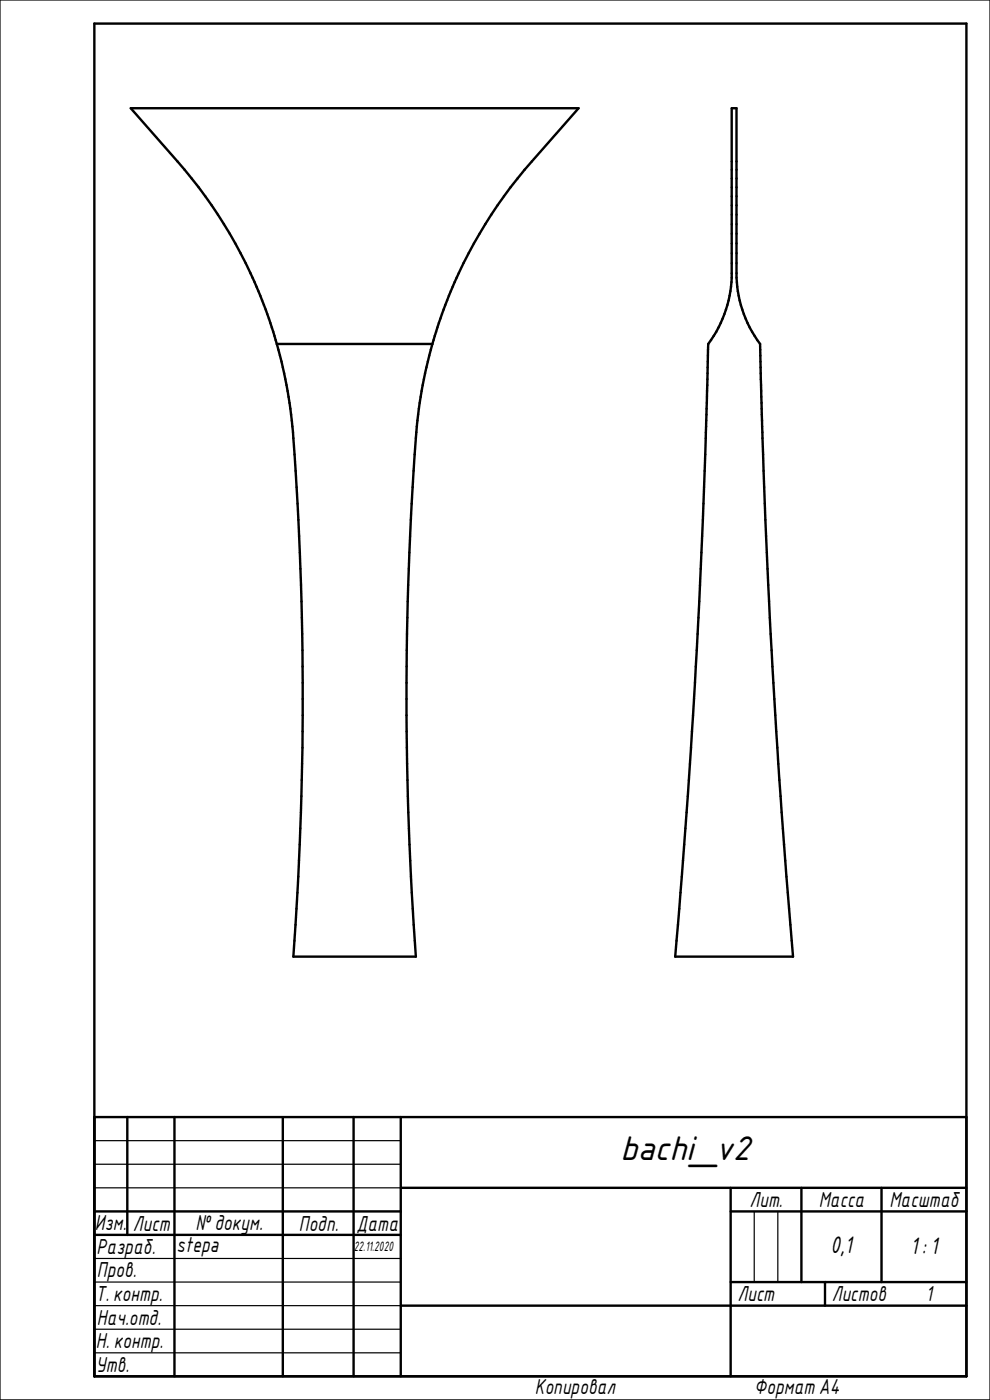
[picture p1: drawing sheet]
<svg xmlns="http://www.w3.org/2000/svg" width="210mm" height="297mm" viewBox="0 0 210 297" stroke-linecap="round" stroke-linejoin="round" font-family="sans-serif">
<g fill="none" stroke="#000" stroke-width=".51">
<path d="M20 5h185v287h-185zM155.2 23h1v35.9a25.4 25.4 0 0 0 5 14.1l.6 20a2066 2066 0 0 0 5 93l1.4 17h-25l1.9-23.8 1.7-24a2044.6 2044.6 0 0 0 2.8-58.8l.6-23.4a25.5 25.5 0 0 0 5-14.1zM58.7 73a102.5 102.5 0 0 1 3.8 23.4 762.7 762.7 0 0 1-.3 106.6h26a752.3 752.3 0 0 1 .3-113.8 100.7 100.7 0 0 1 3.2-16.2M58.7 73h33M58.7 73a100.1 100.1 0 0 0-21.1-38.8l-9.9-11.2h95l-9.9 11.2a99.8 99.8 0 0 0-21.1 38.8M20 237h185M27 237v25M37 237v55M60 237v55M75 237v55M85 237v55M20 257h65"/>
<path d="M85 252h120M155 257h50M155 252v40M170 252v20M187 252v20M20 262h65M85 277h120M155 272h50M175 272v5"/>
</g>
<path d="M0 0h210v297h-210zM20 242h65M20 247h65M20 252h65M160 257v15M165 257v15M20 267h65M20 272h65M20 277h65M20 282h65M20 287h65" fill="none" stroke="#000" stroke-width=".25"/>
<text font-size="7" x="131.6" y="246.2">bachi_v2</text>
<g font-size="4.9">
<text x="176.2" y="265.9">0,1</text>
<text x="193.2" y="266.1">1 : 1</text>
</g>
<g font-size="4.4">
<text x="159" y="256.1">Лит.</text>
<text x="173.7" y="256.1">Масса</text>
<text x="188.7" y="256">Масштаб</text>
<text x="20.2" y="261">Изм.</text>
<text x="28.2" y="261.1">Лист</text>
<text x="41.5" y="260.9">№ докум.</text>
<text x="63.4" y="261.1">Подп.</text>
<text x="75.6" y="261.1">Дата</text>
<text x="20.5" y="266.1">Разраб.</text>
<text x="37.4" y="265.6">stepa</text>
<text x="20.6" y="271">Пров.</text>
<text x="196.4" y="276">1</text>
<text x="20.2" y="276.1">Т. контр.</text>
<text x="20.5" y="281.1">Нач.отд.</text>
<text x="156.5" y="276.1">Лист</text>
<text x="176.5" y="276.1">Листов</text>
<text x="20.4" y="286">Н. контр.</text>
<text x="20.4" y="291">Утв.</text>
<text x="113.5" y="295.7">Копировал</text>
<text x="160" y="295.7">Формат A4</text>
</g>
<text font-size="2.8" x="75.1" y="265.5">22.11.2020</text>
</svg>
